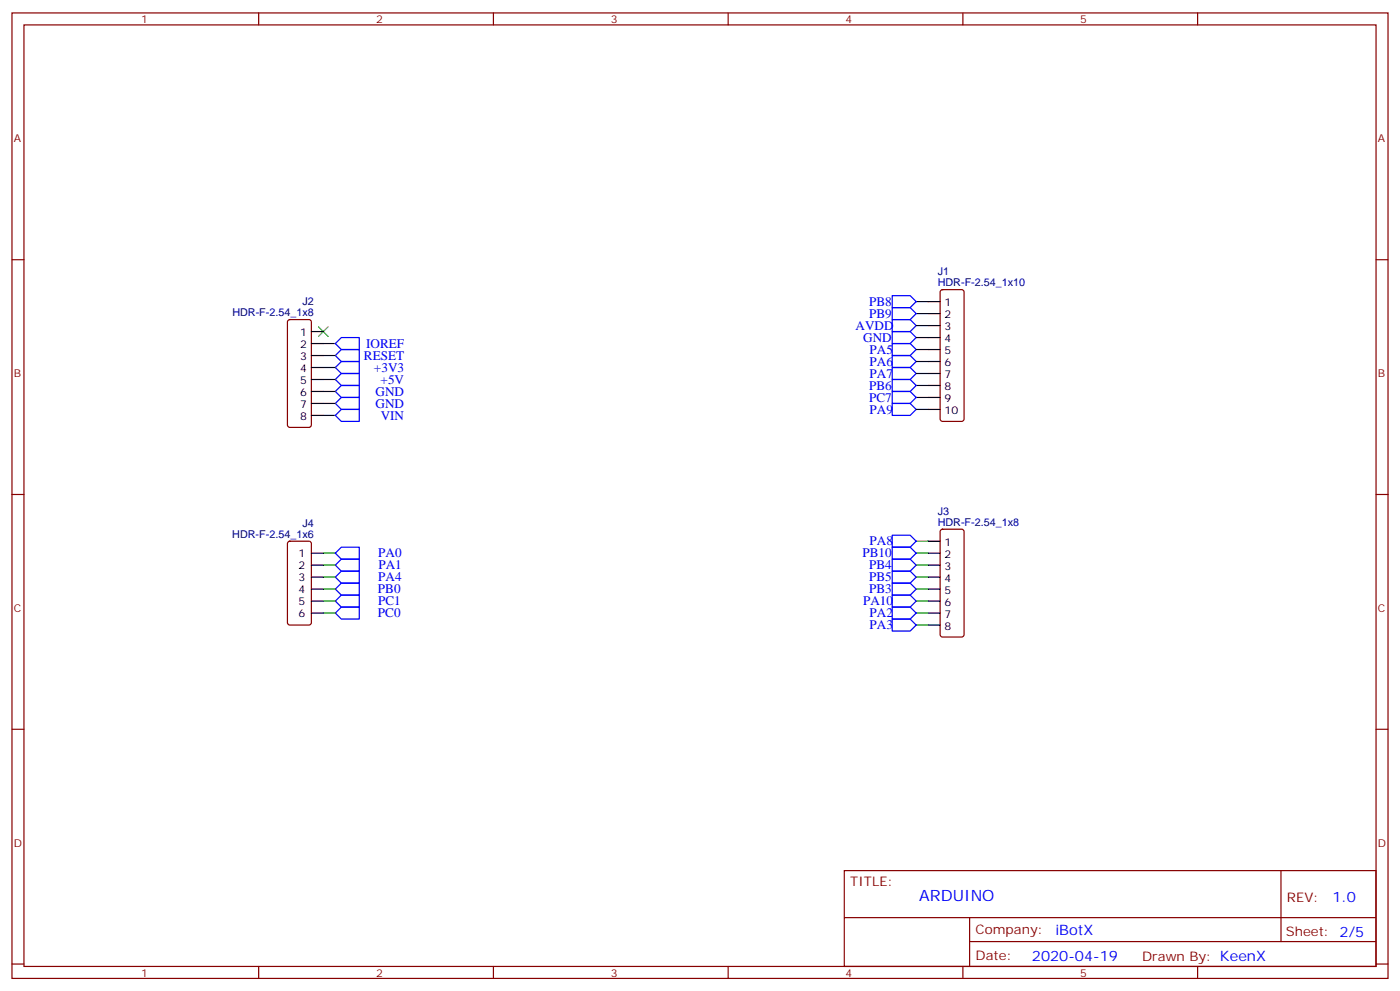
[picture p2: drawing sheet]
<svg xmlns="http://www.w3.org/2000/svg" width="412mm" height="292mm" viewBox="0 0 412 292" stroke-linecap="round" stroke-linejoin="round" font-family="sans-serif">
<g fill="none" stroke="#870000" stroke-width=".35">
<path d="M3.5 3.8h405.4v284.3h-405.4zM7.1 7.3h398.2v277.3h-398.2zM76.2 3.8v3.5M145.3 3.8v3.5M214.5 3.8v3.5M283.6 3.8v3.5M352.8 3.8v3.5M3.5 76.5h3.6M405.3 76.5h3.6M84.9 94.3l.5-.2h5.6l.5 .2 .2 .5v30.4l-.2 .5-.5 .2h-5.6l-.5-.3-.2-.4v-30.4zM277.2 85.5l.4-.2h5.7l.5 .2 .2 .5v37.4l-.2 .5-.5 .2h-5.7l-.5-.2-.2-.5v-37.4zM3.5 145.6h3.6"/>
<path d="M84.9 159.6l.5-.2h5.6l.7 .4v23.6l-.4 .6-5.9 .1-.7-.5v-23.5zM277.2 156.1l.4-.2h5.7l.5 .2 .2 .5v30.3l-.2 .5-.5 .2h-5.7l-.5-.2-.2-.5v-30.3zM405.3 145.6h3.6M3.5 214.8h3.6M405.3 214.8h3.6M248.7 256.4h156.6v28.2h-156.6zM377.3 256.4v20.9M248.7 270.2h156.5M285.6 277.3h119.6M285.6 270.2v14.2M3.5 283.9h3.6M76.2 284.6v3.5"/>
<path d="M145.3 284.6v3.5M214.5 284.6v3.5M283.6 284.6v3.5M352.8 284.6v3.5M405.3 283.9h3.6"/>
</g>
<g fill="none" stroke="#00f" stroke-width=".35">
<path d="M262.8 90.6h5.3l1.8 1.8-1.8 1.7h-5.3zM262.8 87.1h5.3l1.8 1.7-1.8 1.8h-5.3zM262.8 94.1h5.3l1.8 1.8-1.8 1.7h-5.3zM262.8 97.6h5.3l1.8 1.8-1.8 1.8h-5.3zM98.8 118.8l1.7-1.7h5.3v3.5h-5.3zM98.8 115.3l1.7-1.8h5.3v3.6h-5.3zM98.8 111.8l1.7-1.8h5.3v3.5h-5.3zM98.8 108.2l1.7-1.7h5.3v3.5h-5.3zM98.8 101.2l1.7-1.8h5.3v3.5h-5.3zM100.5 102.9h5.3v3.6h-5.3l-1.7-1.8zM262.8 101.2h5.3l1.8 1.7-1.8 1.8h-5.3zM262.8 104.7h5.3l1.8 1.8-1.8 1.7h-5.3z"/>
<path d="M262.8 108.2h5.3l1.8 1.8-1.8 1.8h-5.3zM262.8 111.8h5.3l1.8 1.7-1.8 1.8h-5.3zM262.8 118.8h5.3l1.8 1.8-1.8 1.7h-5.3zM262.8 115.3h5.3l1.8 1.8-1.8 1.7h-5.3zM100.5 120.6h5.3v3.5h-5.3l-1.7-1.8zM262.8 157.6h5.3l1.8 1.8-1.8 1.7h-5.3zM98.8 177l1.7-1.7h5.3v3.5h-5.3zM98.8 170l1.7-1.8h5.3v3.5h-5.3zM98.8 166.4l1.7-1.7h5.3v3.5h-5.3zM98.8 162.9l1.7-1.8h5.3v3.6h-5.3zM100.5 171.7h5.3v3.6h-5.3l-1.7-1.8zM262.8 161.1h5.3l1.8 1.8-1.8 1.8h-5.3z"/>
<path d="M262.8 164.7h5.3l1.8 1.7-1.8 1.8h-5.3zM262.8 168.2h5.3l1.8 1.8-1.8 1.7h-5.3zM262.8 171.7h5.3l1.8 1.8-1.8 1.8h-5.3zM262.8 175.3h5.3l1.8 1.7-1.8 1.8h-5.3zM262.8 178.8h5.3l1.8 1.8-1.8 1.7h-5.3zM98.8 180.6l1.7-1.8h5.3v3.5h-5.3zM262.8 182.3h5.3l1.8 1.8-1.8 1.7h-5.3z"/>
</g>
<g fill="none" stroke="#008700" stroke-width=".35">
<path d="M269.9 92.4h3.5M269.9 88.8h3.5M269.9 95.9h3.5M269.9 99.4h3.5M95.2 118.8h3.6M95.2 115.3h3.6M95.2 111.8h3.6M95.2 108.2h3.6M95.2 104.7h3.6M95.2 101.2h3.6M269.9 102.9h3.5M269.9 106.5h3.5"/>
<path d="M269.9 110h3.5M269.9 113.5h3.5M269.9 117.1h3.5M95.2 122.3h3.6M269.9 120.6h3.5M269.9 159.4h3.5M95.2 177h3.6M95.2 173.5h3.6M95.2 170h3.6M95.2 166.4h3.6M95.2 162.9h3.6M269.9 177h3.5"/>
<path d="M269.9 173.5h3.5M269.9 170h3.5M269.9 166.4h3.5M269.9 162.9h3.5M95.2 180.6h3.6M269.9 180.6h3.5M269.9 184.1h3.5"/>
</g>
<path d="M93.8 96.2l2.9 2.9M96.7 96.2l-2.9 2.9" fill="none" stroke="#3c3" stroke-width=".35"/>
<g fill="none" stroke="#000" stroke-width=".35">
<path d="M91.7 97.6h3.5M273.4 88.8h3.5M273.4 92.4h3.5M273.4 95.9h3.5M273.4 99.4h3.5M91.7 101.2h3.5M91.7 104.7h3.5M91.7 108.2h3.5M91.7 111.8h3.5M91.7 115.3h3.5M91.7 118.8h3.5M273.4 102.9h3.5"/>
<path d="M273.4 106.5h3.5M273.4 110h3.5M273.4 113.5h3.5M273.4 117.1h3.5M91.7 122.3h3.5M273.4 120.6h3.5M273.4 159.4h3.5M91.7 162.9h3.5M91.7 166.4h3.5M91.7 170h3.5M91.7 173.5h3.5M91.7 177h3.5"/>
<path d="M273.4 162.9h3.5M273.4 166.4h3.5M273.4 170h3.5M273.4 173.5h3.5M273.4 177h3.5M91.7 180.6h3.5M273.4 180.6h3.5M273.4 184.1h3.5"/>
</g>
<text font-size="4.6" fill="#00f" x="270.8" y="265.4">ARDUINO</text>
<g font-size="4.2" fill="#00f">
<text x="392.5" y="265.7">1.0</text>
<text x="310.9" y="275.2">iBotX</text>
<text x="304" y="283">2020-04-19</text>
</g>
<g font-size="3.9" fill="#00f">
<text x="256" y="93.6">PB9</text>
<text x="256" y="90.1">PB8</text>
<text x="252" y="97.1">AVDD</text>
<text x="254.3" y="100.6">GND</text>
<text x="107.2" y="106">RESET</text>
<text x="107.9" y="102.4">IOREF</text>
<text x="256.2" y="104.2">PA5</text>
<text x="256.2" y="107.7">PA6</text>
<text x="110.2" y="109.5">+3V3</text>
<text x="112.1" y="113">+5V</text>
<text x="256.2" y="111.2">PA7</text>
<text x="110.6" y="116.5">GND</text>
<text x="256" y="114.8">PB6</text>
<text x="256" y="118.3">PC7</text>
<text x="110.6" y="120.1">GND</text>
<text x="112.1" y="123.6">VIN</text>
<text x="256.2" y="121.8">PA9</text>
<text x="256.2" y="160.6">PA8</text>
<text x="111.4" y="164.2">PA0</text>
<text x="111.5" y="167.7">PA1</text>
<text x="254.1" y="164.1">PB10</text>
<text x="256" y="167.7">PB4</text>
<text x="111.4" y="171.2">PA4</text>
<text x="256" y="171.2">PB5</text>
<text x="111.3" y="174.8">PB0</text>
<text x="111.4" y="178.3">PC1</text>
<text x="254.2" y="178.3">PA10</text>
<text x="256" y="174.7">PB3</text>
<text x="111.3" y="181.8">PC0</text>
<text x="256.2" y="185.3">PA3</text>
<text x="256.2" y="181.8">PA2</text>
</g>
<g font-size="3.9" fill="#800">
<text x="250.5" y="261">TITLE:</text>
<text x="379.1" y="265.7">REV:</text>
<text x="287.4" y="275.2">Company:</text>
<text x="378.7" y="275.8">Sheet: 2/5</text>
<text x="287.4" y="282.9">Date:</text>
<text x="336.4" y="282.9">Drawn By: KeenX</text>
</g>
<g font-size="3.2" fill="#800">
<text x="41.6" y="6.8">1</text>
<text x="110.8" y="6.8">2</text>
<text x="179.9" y="6.8">3</text>
<text x="249.1" y="6.8">4</text>
<text x="318.2" y="6.8">5</text>
<text x="4.1" y="41.9">A</text>
<text x="405.9" y="41.9">A</text>
<text x="4.1" y="111.1">B</text>
<text x="405.9" y="111.1">B</text>
<text x="4.1" y="180.2">C</text>
<text x="405.9" y="180.2">C</text>
<text x="4.1" y="249.3">D</text>
<text x="405.9" y="249.3">D</text>
<text x="41.6" y="287.6">1</text>
<text x="110.8" y="287.6">2</text>
<text x="179.9" y="287.6">3</text>
<text x="249.1" y="287.6">4</text>
<text x="318.2" y="287.6">5</text>
</g>
<g font-size="3.2" fill="#000080">
<text x="276.2" y="81">J1</text>
<text x="89.1" y="89.9">J2</text>
<text x="276.2" y="84.2">HDR-F-2.54_1x10</text>
<text x="68.4" y="93.1">HDR-F-2.54_1x8</text>
<text x="89.1" y="155.2">J4</text>
<text x="276.2" y="154.8">HDR-F-2.54_1x8</text>
<text x="276.2" y="151.6">J3</text>
<text x="68.4" y="158.3">HDR-F-2.54_1x6</text>
</g>
<g font-size="3.2">
<text x="278.2" y="90.2">1</text>
<text x="278.2" y="93.8">2</text>
<text x="88.4" y="99.1">1</text>
<text x="278.2" y="97.3">3</text>
<text x="278.2" y="100.8">4</text>
<text x="88.4" y="102.6">2</text>
<text x="88.4" y="106.1">3</text>
<text x="278.2" y="104.4">5</text>
<text x="278.2" y="107.9">6</text>
<text x="88.4" y="109.6">4</text>
<text x="88.4" y="113.2">5</text>
<text x="278.2" y="111.4">7</text>
<text x="88.4" y="116.7">6</text>
<text x="278.2" y="114.9">8</text>
<text x="278.2" y="118.5">9</text>
<text x="88.4" y="120.2">7</text>
<text x="88.4" y="123.8">8</text>
<text x="278.2" y="122">10</text>
<text x="278.2" y="160.8">1</text>
<text x="87.9" y="164">1</text>
<text x="87.9" y="167.5">2</text>
<text x="278.2" y="164.3">2</text>
<text x="278.2" y="167.9">3</text>
<text x="87.9" y="171">3</text>
<text x="278.2" y="171.4">4</text>
<text x="87.9" y="174.6">4</text>
<text x="87.9" y="178.1">5</text>
<text x="278.2" y="174.9">5</text>
<text x="278.2" y="178.4">6</text>
<text x="87.9" y="181.6">6</text>
<text x="278.2" y="182">7</text>
<text x="278.2" y="185.5">8</text>
</g>
</svg>
